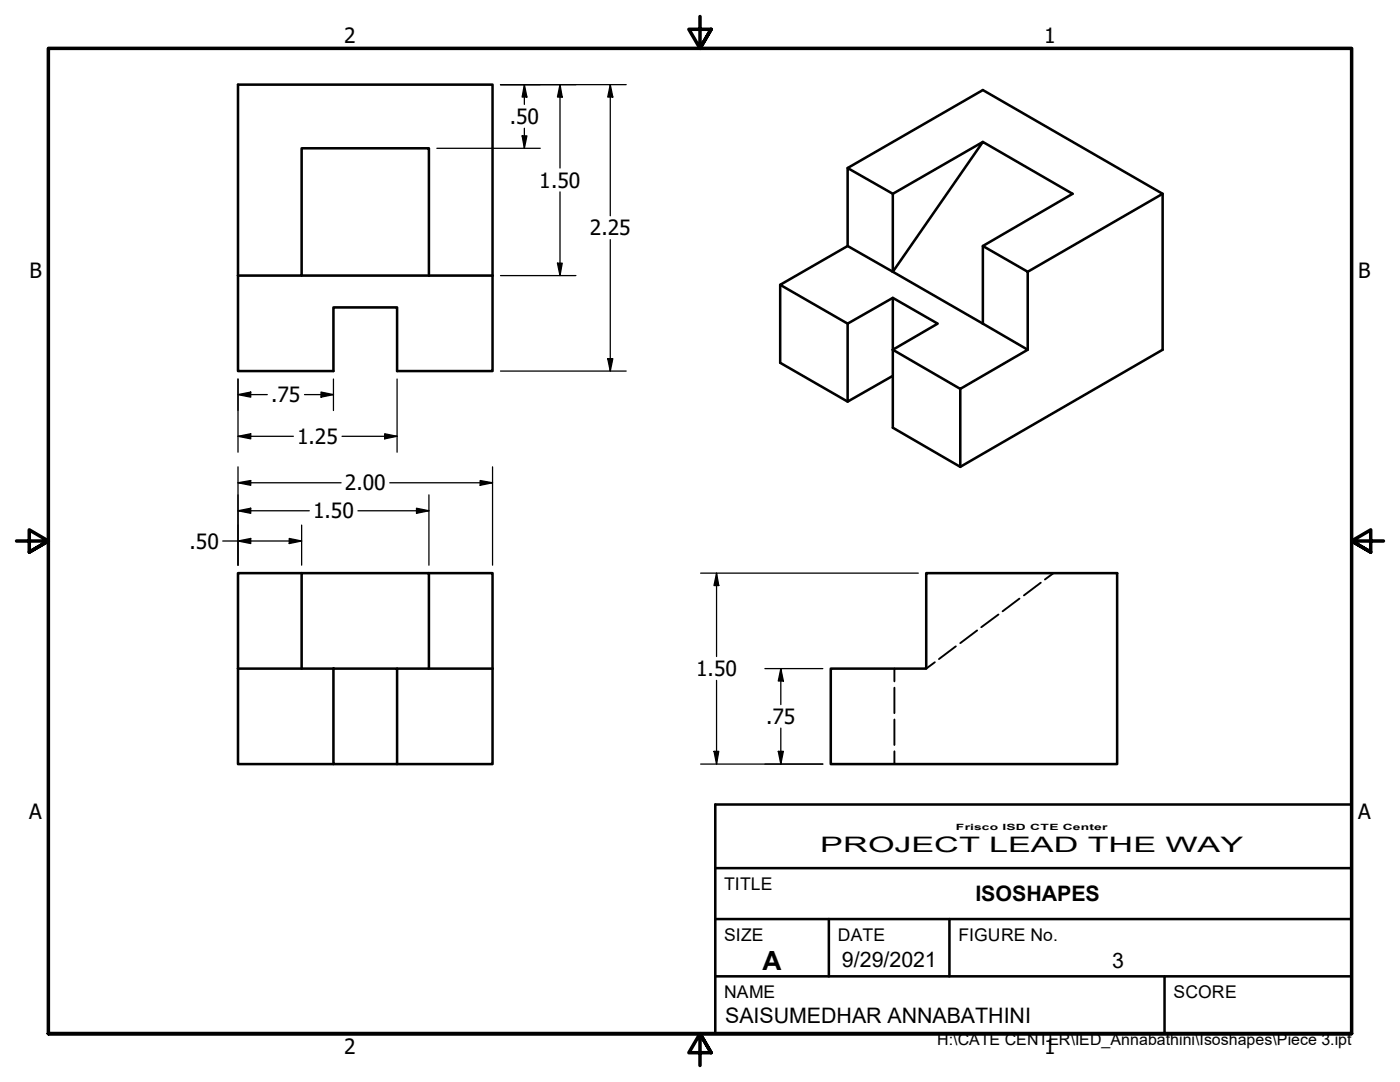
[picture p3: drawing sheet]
<svg xmlns="http://www.w3.org/2000/svg" width="279mm" height="216mm" viewBox="0 0 279 216" stroke-linecap="round" stroke-linejoin="round" font-family="sans-serif">
<!-- layer: Visible (ANSI) -->
<g fill="none" stroke="#000" stroke-width=".51">
<path d="M169.2 33.5l27-15.5 35.8 20.7-26.9 15.5M178.2 38.7l-9-5.2v15.6l9 5.1M196.2 28.3l-18 10.4v15.5M232 38.7v31.1l-40.4 23.4M47.5 55h12.7v-25.4h25.4v25.4M47.5 55v19h19v-12.7h12.7v12.7h19.1v-19M47.5 55v-38.1h50.8v38.1M60.2 55h38.1M155.7 56.8v15.6l13.5 7.7M169.2 49.1l-13.5 7.7 13.5 7.8M178.2 54.2l18-25.9 17.9 10.4-17.9 10.4v15.5M178.2 59.4l-9 5.2v15.5l9-5.1"/>
<path d="M178.2 54.2l18 10.4M196.2 49.1l8.9 5.1v15.6M196.2 64.6l8.9 5.2-13.5 7.8-13.4-7.8v-10.4l8.9 5.2-8.9 5.2v15.5l13.4 7.9v-15.6M60.2 114.4h-12.7v19M85.6 114.4h12.7v19M184.8 114.4h38.1v38.1h-57.1v-19.1h19zM47.5 133.4v19.1h19M47.5 133.4h19M60.2 133.4v-19h25.4v19M66.5 133.4h12.7v19.1h-12.7zM79.2 133.4h19.1M98.3 133.4v19.1h-19.1"/>
</g>
<!-- layer: Hidden (ANSI) -->
<path d="M203.5 119.4l-3.4 2.6M207.7 116.3l-3.4 2.5M210.2 114.4l-1.7 1.2M178.5 133.4v2.6M178.5 137.2v5.1M186.6 132.1l-1.8 1.3M190.8 129l-3.4 2.5M195 125.8l-3.4 2.5M199.3 122.6l-3.5 2.6M178.5 143.6v5.1M178.5 149.9v2.6" fill="none" stroke="#000" stroke-width=".38"/>
<!-- layer: Border (ANSI) -->
<path d="M139.7 3.3v6.4l-2.2-3.9h4.4l-2.2 3.9 2.2-3.9M3.3 107.9h6.4l-3.9-2.2v4.5l3.9-2.3-3.9 2.3M276.1 107.9h-6.4l3.9-2.2v4.5l-3.9-2.3 3.9 2.3M9.7 206.2v-196.5h260v196.5h-260h260M141.9 210.1l-2.2-3.9 2.2 3.9h-4.4l2.2-3.9v6.4" fill="none" stroke="#000" stroke-width=".7"/>
<!-- layer: Sketch Geometry(ANSI) -->
<path d="M142.7 160.5h127v45.7h-127zM142.7 173.2h127M142.7 194.8h127M142.7 183.4h127M165.4 183.4v11.4M189.5 183.4v11.4M232.4 194.8v11.4" fill="none" stroke="#000" stroke-width=".51"/>
<!-- layer: Dimension (ANSI) -->
<g fill="none" stroke="#000" stroke-width=".25">
<path d="M99.9 16.9h25.1M104.6 16.9l.6 2.5h-1zM104.6 16.9v3.9M111.8 16.9l.4 2.5h-.9zM111.8 16.9v16.6M121.8 16.9l.5 2.5h-1zM121.8 16.9v26.2M87.2 29.6h20.6M104.2 27.1h1l-.6 2.5zM104.6 25.6v4M111.8 38.3v16.7M99.9 55h15"/>
<path d="M111.3 52.5h.9l-.4 2.5zM121.8 47.8v26.2M47.5 78.7l2.5-.5v1zM47.5 75.6v14.6M47.5 78.7h5.8M60.8 78.7h5.7M64.1 78.2l2.4 .5-2.4 .5zM66.5 75.6v6.3M79.2 75.6v14.6M99.9 74h25.1M121.3 71.6h1l-.5 2.4zM47.5 96.3l2.5-.4v.9z"/>
<path d="M47.5 87.1l2.5-.5v1zM47.5 93.2v19.6M47.5 96.3h20.6M47.5 87.1h11M68.3 87.1h10.9M76.8 86.6l2.4 .5-2.4 .5zM77.8 96.3h20.5M85.6 98.7v14.1M95.8 95.9l2.5 .4-2.5 .5zM98.3 93.2v19.6M44.4 107.9h15.8M47.5 107.9l2.5-.5v1.1z"/>
<path d="M47.5 101.9l2.5-.5v1zM47.5 101.9h14.2M57.7 107.4l2.5 .5-2.5 .6zM60.2 104.8v8M71.4 101.9h14.2M83.1 101.4l2.5 .5-2.5 .5zM139.8 114.4h43.5M143 114.4l.4 2.4h-.9zM143 114.4v16.6M143 135.8v16.7M152.7 133.4h11.5M155.8 133.4l.5 2.5h-1z"/>
<path d="M155.8 133.4v7.2M139.8 152.5h24.4M142.5 149.9h.9l-.4 2.6zM155.3 149.9h1l-.5 2.6zM155.8 145.3v7.2"/>
</g>
<g fill="#000">
<path d="M104.6 16.9l.6 2.5h-1z" fill-rule="evenodd"/>
<path d="M111.8 16.9l.4 2.5h-.9z" fill-rule="evenodd"/>
<path d="M121.8 16.9l.5 2.5h-1z" fill-rule="evenodd"/>
<path d="M104.2 27.1h1l-.6 2.5z" fill-rule="evenodd"/>
<path d="M111.3 52.5h.9l-.4 2.5z" fill-rule="evenodd"/>
<path d="M47.5 78.7l2.5-.5v1z" fill-rule="evenodd"/>
<path d="M64.1 78.2l2.4 .5-2.4 .5z" fill-rule="evenodd"/>
<path d="M121.3 71.6h1l-.5 2.4z" fill-rule="evenodd"/>
<path d="M47.5 96.3l2.5-.4v.9z" fill-rule="evenodd"/>
<path d="M47.5 87.1l2.5-.5v1z" fill-rule="evenodd"/>
<path d="M76.8 86.6l2.4 .5-2.4 .5z" fill-rule="evenodd"/>
<path d="M95.8 95.9l2.5 .4-2.5 .5z" fill-rule="evenodd"/>
<path d="M47.5 107.9l2.5-.5v1.1z" fill-rule="evenodd"/>
<path d="M47.5 101.9l2.5-.5v1z" fill-rule="evenodd"/>
<path d="M57.7 107.4l2.5 .5-2.5 .6z" fill-rule="evenodd"/>
<path d="M83.1 101.4l2.5 .5-2.5 .5z" fill-rule="evenodd"/>
<path d="M143 114.4l.4 2.4h-.9z" fill-rule="evenodd"/>
<path d="M155.8 133.4l.5 2.5h-1z" fill-rule="evenodd"/>
<path d="M142.5 149.9h.9l-.4 2.6z" fill-rule="evenodd"/>
<path d="M155.3 149.9h1l-.5 2.6z" fill-rule="evenodd"/>
</g>
<text font-size="5.3" x="152.1" y="193.5">A</text>
<g font-size="4.3">
<text x="163.7" y="170.1">PROJECT LEAD THE WAY</text>
<text x="194.7" y="179.8">ISOSHAPES</text>
<text x="168" y="192.9">9/29/2021</text>
<text x="221.9" y="193.2">3</text>
<text x="144.7" y="204.1">SAISUMEDHAR ANNABATHINI</text>
</g>
<g font-size="4.2">
<text x="68.7" y="8.6">2</text>
<text x="208.4" y="8.6">1</text>
<text x="101.7" y="24.8">.50</text>
<text x="107.6" y="37.5">1.50</text>
<text x="117.7" y="47">2.25</text>
<text x="5.9" y="55.5">B</text>
<text x="271.1" y="55.5">B</text>
<text x="54.1" y="80.2">.75</text>
<text x="59.3" y="88.6">1.25</text>
<text x="68.8" y="97.9">2.00</text>
<text x="62.5" y="103.4">1.50</text>
<text x="37.8" y="109.5">.50</text>
<text x="138.9" y="134.9">1.50</text>
<text x="152.9" y="144.4">.75</text>
<text x="5.8" y="163.4">A</text>
<text x="271" y="163.4">A</text>
<text x="68.7" y="210.3">2</text>
<text x="208.4" y="210.3">1</text>
</g>
<g font-size="3.5">
<text x="144.5" y="177.5">TITLE</text>
<text x="144.5" y="187.8">SIZE</text>
<text x="167.2" y="187.7">DATE</text>
<text x="191.3" y="187.8">FIGURE No.</text>
<text x="144.5" y="199.1">NAME</text>
<text x="234.2" y="199.2">SCORE</text>
</g>
<text font-size="3.2" x="187" y="208.6">H:\CATE CENTER\IED_Annabathini\Isoshapes\Piece 3.ipt</text>
<text font-size="1.7" x="190.8" y="165.5">Frisco ISD CTE Center</text>
</svg>
